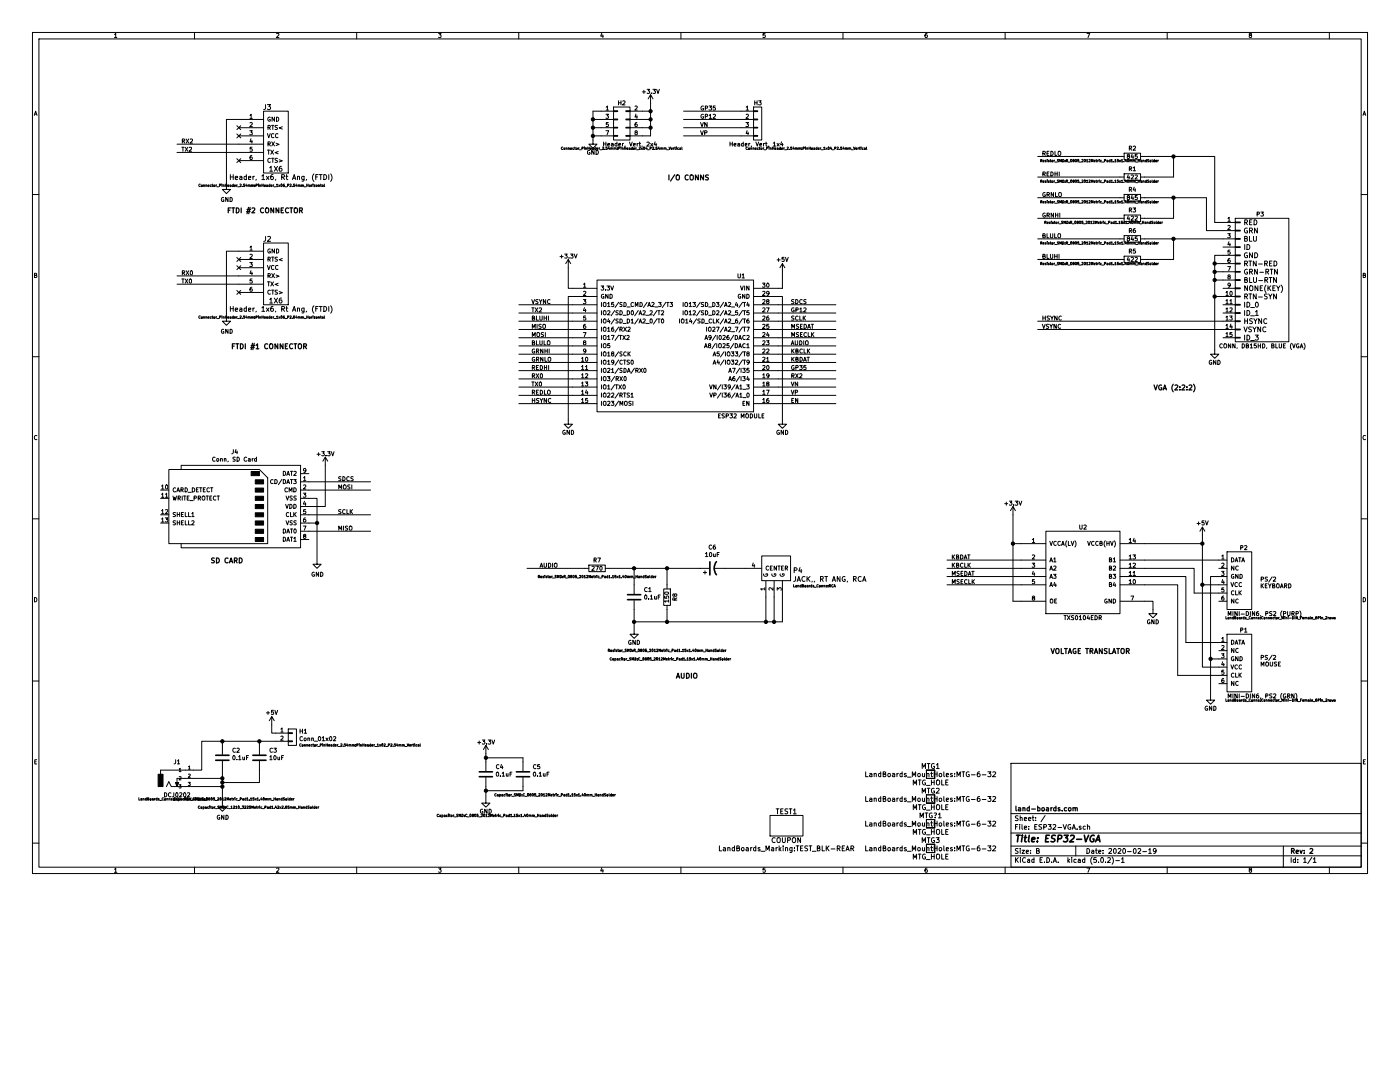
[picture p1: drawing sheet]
EESchema Schematic File Version 4
LIBS:ESP32-VGA-cache
EELAYER 26 0
EELAYER END
$Descr B 17000 11000
encoding utf-8
Sheet 1 1
Title "ESP32-VGA"
Date "2020-02-19"
Rev "2"
Comp "land-boards.com"
Comment1 ""
Comment2 ""
Comment3 ""
Comment4 ""
$EndDescr
$Comp
L LandBoards:MTG_HOLE MTG?1
U 1 1
P 11300 10000
F 0 "MTG?1" H 11300 10100 60  0000 C CNN
F 1 "MTG_HOLE" H 11300 9900 60  0000 C CNN
F 2 "LandBoards_MountHoles:MTG-6-32" H 11300 10000 60  0000 C CNN
F 3 "" H 11300 10000 60  0000 C CNN
	1    11300 10000
	1    0    0    -1  
$EndComp
$Comp
L LandBoards:MTG_HOLE MTG2
U 1 1
P 11300 9700
F 0 "MTG2" H 11300 9800 60  0000 C CNN
F 1 "MTG_HOLE" H 11300 9600 60  0000 C CNN
F 2 "LandBoards_MountHoles:MTG-6-32" H 11300 9700 60  0000 C CNN
F 3 "" H 11300 9700 60  0000 C CNN
	1    11300 9700
	1    0    0    -1  
$EndComp
$Comp
L LandBoards:MTG_HOLE MTG3
U 1 1
P 11300 10300
F 0 "MTG3" H 11300 10400 60  0000 C CNN
F 1 "MTG_HOLE" H 11300 10200 60  0000 C CNN
F 2 "LandBoards_MountHoles:MTG-6-32" H 11300 10300 60  0000 C CNN
F 3 "" H 11300 10300 60  0000 C CNN
	1    11300 10300
	1    0    0    -1  
$EndComp
$Comp
L LandBoards:MTG_HOLE MTG1
U 1 1
P 11300 9400
F 0 "MTG1" H 11300 9500 60  0000 C CNN
F 1 "MTG_HOLE" H 11300 9300 60  0000 C CNN
F 2 "LandBoards_MountHoles:MTG-6-32" H 11300 9400 60  0000 C CNN
F 3 "" H 11300 9400 60  0000 C CNN
	1    11300 9400
	1    0    0    -1  
$EndComp
$Comp
L LandBoards:COUPON TEST1
U 1 1
P 9550 10150
F 0 "TEST1" H 9550 10450 60  0000 C CNN
F 1 "COUPON" H 9550 10100 60  0000 C CNN
F 2 "LandBoards_Marking:TEST_BLK-REAR" H 9550 10000 60  0000 C CNN
F 3 "" H 9550 10150 60  0000 C CNN
	1    9550 10150
	1    0    0    -1  
$EndComp
$Comp
L power:GND #PWR03
U 1 1
P 6900 5100
F 0 "#PWR03" H 6900 4850 50  0001 C CNN
F 1 "GND" H 6900 4950 50  0000 C CNN
F 2 "" H 6900 5100 60  0000 C CNN
F 3 "" H 6900 5100 60  0000 C CNN
	1    6900 5100
	1    0    0    -1  
$EndComp
Text Notes 2800 4250 0    60   ~ 12
FTDI #1 CONNECTOR
Wire Wire Line
	2900 3050 2750 3050
Wire Wire Line
	2750 3050 2750 3850
Wire Wire Line
	2900 3350 2150 3350
Wire Wire Line
	2900 3450 2150 3450
Wire Wire Line
	10150 4600 9450 4600
Wire Wire Line
	10150 4500 9450 4500
Wire Wire Line
	10150 4400 9450 4400
Wire Wire Line
	10150 4300 9450 4300
Wire Wire Line
	10150 4200 9450 4200
Wire Wire Line
	10150 4100 9450 4100
Wire Wire Line
	10150 4000 9450 4000
Wire Wire Line
	10150 3900 9450 3900
Wire Wire Line
	10150 3800 9450 3800
Wire Wire Line
	10150 3700 9450 3700
Wire Wire Line
	7200 1550 7300 1550
Wire Wire Line
	7200 1350 7200 1450
Wire Wire Line
	7300 1650 7200 1650
$Comp
L power:GND #PWR023
U 1 1
P 7200 1700
F 0 "#PWR023" H 7200 1450 50  0001 C CNN
F 1 "GND" H 7200 1550 50  0000 C CNN
F 2 "" H 7200 1700 60  0000 C CNN
F 3 "" H 7200 1700 60  0000 C CNN
	1    7200 1700
	1    0    0    -1  
$EndComp
Wire Wire Line
	7900 1250 7900 1350
Wire Wire Line
	7800 1350 7900 1350
Connection ~ 7900 1350
Wire Wire Line
	7800 1450 7900 1450
Connection ~ 7900 1450
Wire Wire Line
	7800 1550 7900 1550
Connection ~ 7900 1550
Wire Wire Line
	7800 1650 7900 1650
$Comp
L power:+3.3V #PWR024
U 1 1
P 7900 1250
F 0 "#PWR024" H 7900 1100 50  0001 C CNN
F 1 "+3.3V" H 7900 1390 50  0000 C CNN
F 2 "" H 7900 1250 50  0001 C CNN
F 3 "" H 7900 1250 50  0001 C CNN
	1    7900 1250
	1    0    0    -1  
$EndComp
Wire Wire Line
	7200 1350 7300 1350
Connection ~ 7200 1550
Wire Wire Line
	7300 1450 7200 1450
Connection ~ 7200 1450
Wire Wire Line
	7900 1350 7900 1450
Wire Wire Line
	7900 1450 7900 1550
Wire Wire Line
	7900 1550 7900 1650
Wire Wire Line
	7200 1550 7200 1650
Wire Wire Line
	7200 1450 7200 1550
$Comp
L Device:C C4
U 1 1
P 5900 9400
F 0 "C4" H 6015 9491 50  0000 L CNN
F 1 "0.1uF" H 6015 9400 50  0000 L CNN
F 2 "Capacitor_SMD:C_0805_2012Metric_Pad1.15x1.40mm_HandSolder" H 5300 8900 30  0000 L CNN
F 3 "~" H 5900 9400 50  0001 C CNN
	1    5900 9400
	1    0    0    -1  
$EndComp
$Comp
L Device:C C5
U 1 1
P 6350 9400
F 0 "C5" H 6465 9491 50  0000 L CNN
F 1 "0.1uF" H 6465 9400 50  0000 L CNN
F 2 "Capacitor_SMD:C_0805_2012Metric_Pad1.15x1.40mm_HandSolder" H 6000 9150 30  0000 L CNN
F 3 "~" H 6350 9400 50  0001 C CNN
	1    6350 9400
	1    0    0    -1  
$EndComp
Wire Wire Line
	5900 9550 5900 9600
Wire Wire Line
	5900 9600 6350 9600
Wire Wire Line
	6350 9550 6350 9600
Wire Wire Line
	5900 9600 5900 9700
Connection ~ 5900 9600
$Comp
L power:GND #PWR0101
U 1 1
P 5900 9700
F 0 "#PWR0101" H 5900 9450 50  0001 C CNN
F 1 "GND" H 5900 9550 50  0000 C CNN
F 2 "" H 5900 9700 60  0000 C CNN
F 3 "" H 5900 9700 60  0000 C CNN
	1    5900 9700
	1    0    0    -1  
$EndComp
$Comp
L power:+3.3V #PWR0109
U 1 1
P 5900 9150
F 0 "#PWR0109" H 5900 9000 50  0001 C CNN
F 1 "+3.3V" H 5900 9290 50  0000 C CNN
F 2 "" H 5900 9150 50  0001 C CNN
F 3 "" H 5900 9150 50  0001 C CNN
	1    5900 9150
	1    0    0    -1  
$EndComp
Wire Wire Line
	5900 9150 5900 9200
Wire Wire Line
	5900 9200 6350 9200
Connection ~ 5900 9200
Wire Wire Line
	5900 9200 5900 9250
Wire Wire Line
	6350 9250 6350 9200
$Comp
L LandBoards_Semis:ESP32-ESP32 U1
U 1 1
P 8200 4200
F 0 "U1" H 7400 5050 50  0000 C CNN
F 1 "ESP32 MODULE" H 7400 3350 50  0000 C CNN
F 2 "LandBoards_BoardOutlines:ESP32_EXP" H 8200 4200 50  0001 C CNN
F 3 "DOCUMENTATION" H 8200 4200 50  0001 C CNN
	1    8200 4200
	-1   0    0    -1  
$EndComp
$Comp
L power:GND #PWR0115
U 1 1
P 2750 3850
F 0 "#PWR0115" H 2750 3600 50  0001 C CNN
F 1 "GND" H 2755 3677 50  0000 C CNN
F 2 "" H 2750 3850 50  0001 C CNN
F 3 "" H 2750 3850 50  0001 C CNN
	1    2750 3850
	1    0    0    -1  
$EndComp
Wire Wire Line
	6950 3600 6900 3600
Wire Wire Line
	6900 3600 6900 5100
$Comp
L power:GND #PWR0110
U 1 1
P 9500 5100
F 0 "#PWR0110" H 9500 4850 50  0001 C CNN
F 1 "GND" H 9500 4950 50  0000 C CNN
F 2 "" H 9500 5100 60  0000 C CNN
F 3 "" H 9500 5100 60  0000 C CNN
	1    9500 5100
	1    0    0    -1  
$EndComp
Wire Wire Line
	9500 5100 9500 3600
Wire Wire Line
	9500 3600 9450 3600
Text Label 9600 4200 0    50   ~ 0
AUDIO
Text Label 9600 4500 0    50   ~ 0
GP35
Text Label 9600 3800 0    50   ~ 0
GP12
Text Label 9600 4600 0    50   ~ 0
RX2
Text Label 2200 3350 0    50   ~ 0
RX0
Text Label 2200 3450 0    50   ~ 0
TX0
$Comp
L LandBoards_Cards:FTDI-Slave J2
U 1 1
P 3350 3300
F 0 "J2" H 3300 3700 60  0000 R CNN
F 1 "Header, 1x6, Rt Ang, (FTDI)" H 4050 2850 60  0000 R CNN
F 2 "Connector_PinHeader_2.54mm:PinHeader_1x06_P2.54mm_Horizontal" H 3950 2750 30  0000 R CNN
F 3 "" H 3350 3300 60  0000 C CNN
	1    3350 3300
	1    0    0    -1  
$EndComp
Wire Wire Line
	9450 4700 10150 4700
Wire Wire Line
	9450 4800 10150 4800
Wire Wire Line
	10150 4900 9450 4900
Text Label 9600 4700 0    50   ~ 0
VN
Text Label 9600 4800 0    50   ~ 0
VP
Text Label 9600 4900 0    50   ~ 0
EN
$Comp
L LandBoards_Conns:VGA P3
U 1 1
P 15300 3400
F 0 "P3" H 15250 4200 50  0000 L CNN
F 1 "CONN, DB15HD, BLUE (VGA)" H 14800 2600 50  0000 L CNN
F 2 "LandBoards_Conns:DB_15F-VGA-fixed" H 15050 3400 60  0001 C CNN
F 3 "" H 15050 3400 60  0000 C CNN
	1    15300 3400
	1    0    0    -1  
$EndComp
$Comp
L Device:R R3
U 1 1
P 13750 2650
F 0 "R3" V 13650 2650 50  0000 C CNN
F 1 "422" V 13750 2650 50  0000 C CNN
F 2 "Resistor_SMD:R_0805_2012Metric_Pad1.15x1.40mm_HandSolder" V 13800 2300 30  0000 C CNN
F 3 "~" H 13750 2650 50  0001 C CNN
	1    13750 2650
	0    1    1    0   
$EndComp
$Comp
L Device:R R4
U 1 1
P 13750 2400
F 0 "R4" V 13650 2400 50  0000 C CNN
F 1 "845" V 13750 2400 50  0000 C CNN
F 2 "Resistor_SMD:R_0805_2012Metric_Pad1.15x1.40mm_HandSolder" V 13800 2000 30  0000 C CNN
F 3 "~" H 13750 2400 50  0001 C CNN
	1    13750 2400
	0    1    1    0   
$EndComp
$Comp
L Device:R R5
U 1 1
P 13750 3150
F 0 "R5" V 13650 3150 50  0000 C CNN
F 1 "422" V 13750 3150 50  0000 C CNN
F 2 "Resistor_SMD:R_0805_2012Metric_Pad1.15x1.40mm_HandSolder" V 13800 2750 30  0000 C CNN
F 3 "~" H 13750 3150 50  0001 C CNN
	1    13750 3150
	0    1    1    0   
$EndComp
$Comp
L Device:R R6
U 1 1
P 13750 2900
F 0 "R6" V 13650 2900 50  0000 C CNN
F 1 "845" V 13750 2900 50  0000 C CNN
F 2 "Resistor_SMD:R_0805_2012Metric_Pad1.15x1.40mm_HandSolder" V 13800 2500 30  0000 C CNN
F 3 "~" H 13750 2900 50  0001 C CNN
	1    13750 2900
	0    1    1    0   
$EndComp
Wire Wire Line
	14850 2800 14650 2800
Wire Wire Line
	14650 2400 14250 2400
Wire Wire Line
	14850 2700 14750 2700
Wire Wire Line
	14850 3100 14750 3100
Wire Wire Line
	14750 3100 14750 3200
$Comp
L power:GND #PWR02
U 1 1
P 14750 4250
F 0 "#PWR02" H 14750 4000 50  0001 C CNN
F 1 "GND" H 14750 4100 50  0000 C CNN
F 2 "" H 14750 4250 60  0000 C CNN
F 3 "" H 14750 4250 60  0000 C CNN
	1    14750 4250
	1    0    0    -1  
$EndComp
Wire Wire Line
	14750 3200 14850 3200
Connection ~ 14750 3200
Wire Wire Line
	14750 3200 14750 3300
Wire Wire Line
	14750 3300 14850 3300
Connection ~ 14750 3300
Wire Wire Line
	14750 3300 14750 3400
Wire Wire Line
	14750 3400 14850 3400
Connection ~ 14750 3400
Wire Wire Line
	14750 3400 14750 3600
Wire Wire Line
	14750 3600 14850 3600
Connection ~ 14750 3600
Wire Wire Line
	14750 3600 14750 4250
Wire Wire Line
	14850 3900 12600 3900
Wire Wire Line
	14850 4000 12600 4000
Text Label 12650 3900 0    50   ~ 0
HSYNC
Text Label 12650 4000 0    50   ~ 0
VSYNC
Text Label 6450 4500 0    50   ~ 0
REDHI
Text Label 6450 4800 0    50   ~ 0
REDLO
Text Label 6450 4300 0    50   ~ 0
GRNHI
Text Label 6450 4400 0    50   ~ 0
GRNLO
Text Label 6450 3900 0    50   ~ 0
BLUHI
Text Label 6450 4200 0    50   ~ 0
BLULO
$Comp
L LandBoards_Conns:PS2_DIN6 P2
U 1 1
P 15050 7050
F 0 "P2" H 15050 7450 50  0000 L CNN
F 1 "MINI-DIN6, PS2 (PURP)" H 14900 6650 50  0000 L CNN
F 2 "LandBoards_Conns:Connector_Mini-DIN_Female_6Pin_2rows" H 15550 6600 30  0000 C CNN
F 3 "" H 14950 7150 50  0001 C CNN
	1    15050 7050
	1    0    0    -1  
$EndComp
$Comp
L LandBoards_Conns:PS2_DIN6 P1
U 1 1
P 15050 8050
F 0 "P1" H 15050 8450 50  0000 L CNN
F 1 "MINI-DIN6, PS2 (GRN)" H 14900 7650 50  0000 L CNN
F 2 "LandBoards_Conns:Connector_Mini-DIN_Female_6Pin_2rows" H 15550 7600 30  0000 C CNN
F 3 "" H 14950 8150 50  0001 C CNN
	1    15050 8050
	1    0    0    -1  
$EndComp
Wire Wire Line
	13900 6800 14800 6800
Wire Wire Line
	14800 7200 14500 7200
Wire Wire Line
	14400 7800 14800 7800
Wire Wire Line
	14300 8200 14800 8200
Wire Wire Line
	14800 7000 14700 7000
Wire Wire Line
	14700 7000 14700 8000
Wire Wire Line
	14800 8000 14700 8000
Connection ~ 14700 8000
Wire Wire Line
	14700 8000 14700 8450
Wire Wire Line
	14800 8100 14600 8100
Wire Wire Line
	14600 8100 14600 7100
$Comp
L power:GND #PWR04
U 1 1
P 14700 8450
F 0 "#PWR04" H 14700 8200 50  0001 C CNN
F 1 "GND" H 14700 8300 50  0000 C CNN
F 2 "" H 14700 8450 60  0000 C CNN
F 3 "" H 14700 8450 60  0000 C CNN
	1    14700 8450
	1    0    0    -1  
$EndComp
Wire Wire Line
	12400 6800 11500 6800
Wire Wire Line
	12400 6900 11500 6900
Wire Wire Line
	12400 7000 11500 7000
Wire Wire Line
	12400 7100 11500 7100
Text Notes 15300 7150 0    50   ~ 0
PS/2\nKEYBOARD
Text Notes 15300 8100 0    50   ~ 0
PS/2\nMOUSE
Text Label 11550 6800 0    50   ~ 0
KBDAT
Text Label 11550 6900 0    50   ~ 0
KBCLK
Text Label 11550 7000 0    50   ~ 0
MSEDAT
Text Label 11550 7100 0    50   ~ 0
MSECLK
Wire Wire Line
	9450 3500 9500 3500
Text Label 9600 4400 0    50   ~ 0
KBDAT
Text Label 9600 4300 0    50   ~ 0
KBCLK
Text Label 9600 4000 0    50   ~ 0
MSEDAT
Text Label 9600 4100 0    50   ~ 0
MSECLK
Wire Wire Line
	7100 6900 6400 6900
Text Label 6550 6900 0    50   ~ 0
AUDIO
$Comp
L Device:R R7
U 1 1
P 7250 6900
F 0 "R7" V 7150 6900 50  0000 C CNN
F 1 "270" V 7250 6900 50  0000 C CNN
F 2 "Resistor_SMD:R_0805_2012Metric_Pad1.15x1.40mm_HandSolder" V 7350 6900 30  0000 C CNN
F 3 "~" H 7250 6900 50  0001 C CNN
	1    7250 6900
	0    1    1    0   
$EndComp
$Comp
L Device:C C1
U 1 1
P 7700 7250
F 0 "C1" H 7815 7341 50  0000 L CNN
F 1 "0.1uF" H 7815 7250 50  0000 L CNN
F 2 "Capacitor_SMD:C_0805_2012Metric_Pad1.15x1.40mm_HandSolder" H 7400 6500 30  0000 L CNN
F 3 "~" H 7700 7250 50  0001 C CNN
	1    7700 7250
	1    0    0    -1  
$EndComp
$Comp
L Device:R R8
U 1 1
P 8100 7250
F 0 "R8" V 8000 7250 50  0000 C CNN
F 1 "150" V 8100 7250 50  0000 C CNN
F 2 "Resistor_SMD:R_0805_2012Metric_Pad1.15x1.40mm_HandSolder" H 8100 7900 30  0000 C CNN
F 3 "~" H 8100 7250 50  0001 C CNN
	1    8100 7250
	-1   0    0    1   
$EndComp
Wire Wire Line
	7400 6900 7700 6900
Wire Wire Line
	8100 6900 8100 7100
Wire Wire Line
	7700 7100 7700 6900
Connection ~ 7700 6900
Wire Wire Line
	7700 6900 8100 6900
Wire Wire Line
	7700 7400 7700 7550
Wire Wire Line
	7700 7550 8100 7550
Wire Wire Line
	8100 7550 8100 7400
Wire Wire Line
	7700 7550 7700 7650
Connection ~ 7700 7550
$Comp
L power:GND #PWR05
U 1 1
P 7700 7650
F 0 "#PWR05" H 7700 7400 50  0001 C CNN
F 1 "GND" H 7700 7500 50  0000 C CNN
F 2 "" H 7700 7650 60  0000 C CNN
F 3 "" H 7700 7650 60  0000 C CNN
	1    7700 7650
	1    0    0    -1  
$EndComp
Wire Wire Line
	8100 6900 8500 6900
Connection ~ 8100 6900
$Comp
L Device:CP1 C6
U 1 1
P 8650 6900
F 0 "C6" V 8902 6900 50  0000 C CNN
F 1 "10uF" V 8811 6900 50  0000 C CNN
F 2 "Capacitor_SMD:C_1210_3225Metric_Pad1.42x2.65mm_HandSolder" H 8650 6900 50  0001 C CNN
F 3 "~" H 8650 6900 50  0001 C CNN
	1    8650 6900
	0    -1   -1   0   
$EndComp
Wire Wire Line
	8800 6900 9050 6900
Wire Wire Line
	8100 7550 9300 7550
Connection ~ 8100 7550
Text Label 6450 4900 0    50   ~ 0
HSYNC
Text Label 6450 3700 0    50   ~ 0
VSYNC
Text Label 6450 4600 0    50   ~ 0
RX0
Text Label 6450 4700 0    50   ~ 0
TX0
Text Notes 2750 2600 0    60   ~ 12
FTDI #2 CONNECTOR
Wire Wire Line
	2900 1450 2750 1450
Wire Wire Line
	2750 1450 2750 2250
Wire Wire Line
	2900 1750 2150 1750
Wire Wire Line
	2900 1850 2150 1850
$Comp
L power:GND #PWR0102
U 1 1
P 2750 2250
F 0 "#PWR0102" H 2750 2000 50  0001 C CNN
F 1 "GND" H 2755 2077 50  0000 C CNN
F 2 "" H 2750 2250 50  0001 C CNN
F 3 "" H 2750 2250 50  0001 C CNN
	1    2750 2250
	1    0    0    -1  
$EndComp
Text Label 2200 1750 0    50   ~ 0
RX2
Text Label 2200 1850 0    50   ~ 0
TX2
$Comp
L LandBoards_Cards:FTDI-Slave J3
U 1 1
P 3350 1700
F 0 "J3" H 3300 2100 60  0000 R CNN
F 1 "Header, 1x6, Rt Ang, (FTDI)" H 4050 1250 60  0000 R CNN
F 2 "Connector_PinHeader_2.54mm:PinHeader_1x06_P2.54mm_Horizontal" H 3950 1150 30  0000 R CNN
F 3 "" H 3350 1700 60  0000 C CNN
	1    3350 1700
	1    0    0    -1  
$EndComp
$Comp
L LandBoards_Semis:TXS0104 U2
U 1 1
P 13150 6950
F 0 "U2" H 13150 7500 50  0000 C CNN
F 1 "TXS0104EDR" H 13150 6400 50  0000 C CNN
F 2 "Package_SO:SOIC-14_3.9x8.7mm_P1.27mm" H 13150 6300 50  0001 C CNN
F 3 "DOCUMENTATION" H 13150 6200 50  0001 C CNN
	1    13150 6950
	1    0    0    -1  
$EndComp
$Comp
L power:+5V #PWR0103
U 1 1
P 14600 6500
F 0 "#PWR0103" H 14600 6590 20  0001 C CNN
F 1 "+5V" H 14600 6650 50  0000 C CNN
F 2 "" H 14600 6500 60  0000 C CNN
F 3 "" H 14600 6500 60  0000 C CNN
	1    14600 6500
	1    0    0    -1  
$EndComp
Wire Wire Line
	13900 6900 14500 6900
Wire Wire Line
	14500 6900 14500 7200
Wire Wire Line
	13900 7000 14400 7000
Wire Wire Line
	14400 7000 14400 7800
Wire Wire Line
	13900 7100 14300 7100
Wire Wire Line
	14300 7100 14300 8200
Wire Wire Line
	13900 6600 14600 6600
Connection ~ 14600 6600
Wire Wire Line
	14600 6600 14600 6500
Text Label 8500 1350 0    50   ~ 0
GP35
Text Label 8500 1450 0    50   ~ 0
GP12
Text Label 8500 1550 0    50   ~ 0
VN
Text Label 8500 1650 0    50   ~ 0
VP
Wire Wire Line
	8300 1350 9000 1350
Wire Wire Line
	8300 1450 9000 1450
Wire Wire Line
	8300 1550 9000 1550
Wire Wire Line
	8300 1650 9000 1650
$Comp
L power:GND #PWR0104
U 1 1
P 14000 7400
F 0 "#PWR0104" H 14000 7150 50  0001 C CNN
F 1 "GND" H 14000 7250 50  0000 C CNN
F 2 "" H 14000 7400 60  0000 C CNN
F 3 "" H 14000 7400 60  0000 C CNN
	1    14000 7400
	1    0    0    -1  
$EndComp
Wire Wire Line
	13900 7300 14000 7300
Wire Wire Line
	14000 7300 14000 7400
Wire Wire Line
	12300 7300 12400 7300
Wire Wire Line
	12400 6600 12300 6600
Wire Wire Line
	14800 7100 14600 7100
Connection ~ 14600 7100
Wire Wire Line
	14600 7100 14600 6600
$Comp
L LandBoards_Conns:RCA-JACK P4
U 1 1
P 9450 6950
F 0 "P4" H 9273 6977 60  0000 R CNN
F 1 "JACK,, RT ANG, RCA" H 9273 6871 60  0000 R CNN
F 2 "LandBoards_Conns:RCA" H 9273 6788 30  0000 R CNN
F 3 "" H 9450 6950 60  0000 C CNN
	1    9450 6950
	-1   0    0    -1  
$EndComp
Wire Wire Line
	9500 7250 9500 7550
Wire Wire Line
	9400 7250 9400 7550
Connection ~ 9400 7550
Wire Wire Line
	9400 7550 9500 7550
Wire Wire Line
	9300 7250 9300 7550
Connection ~ 9300 7550
Wire Wire Line
	9300 7550 9400 7550
Wire Wire Line
	12300 7300 12300 6600
Text Label 6450 3800 0    50   ~ 0
TX2
Wire Wire Line
	13900 2400 14250 2400
Wire Wire Line
	14250 2400 14250 2650
Wire Wire Line
	13900 2650 14250 2650
Wire Wire Line
	13900 2900 14250 2900
Wire Wire Line
	14250 2900 14250 3150
Wire Wire Line
	13900 3150 14250 3150
Wire Wire Line
	14650 2400 14650 2800
Connection ~ 14250 2400
Connection ~ 14250 2900
Wire Wire Line
	6300 3700 6950 3700
Wire Wire Line
	6300 3800 6950 3800
Wire Wire Line
	6300 3900 6950 3900
Wire Wire Line
	6300 4000 6950 4000
Wire Wire Line
	6300 4100 6950 4100
Wire Wire Line
	6300 4200 6950 4200
Wire Wire Line
	6300 4300 6950 4300
Wire Wire Line
	6300 4400 6950 4400
Wire Wire Line
	6300 4500 6950 4500
Wire Wire Line
	6300 4600 6950 4600
Wire Wire Line
	6300 4700 6950 4700
Wire Wire Line
	6300 4800 6950 4800
Wire Wire Line
	6300 4900 6950 4900
$Comp
L ESP32-VGA-rescue:SD_Card-Connector J4
U 1 1
P 2850 6150
F 0 "J4" H 2850 6815 50  0000 C CNN
F 1 "Conn, SD Card" H 2850 6724 50  0000 C CNN
F 2 "LandBoards_Conns:SD_CARD" H 2850 6150 50  0001 C CNN
F 3 "http://portal.fciconnect.com/Comergent//fci/drawing/10067847.pdf" H 2850 6150 50  0001 C CNN
	1    2850 6150
	-1   0    0    -1  
$EndComp
Wire Wire Line
	4500 5850 3750 5850
Wire Wire Line
	4500 5950 3750 5950
Wire Wire Line
	4500 6250 3750 6250
Wire Wire Line
	4500 6450 3750 6450
Text Label 4100 5850 0    50   ~ 0
SDCS
Text Label 4100 5950 0    50   ~ 0
MOSI
Text Label 4100 6250 0    50   ~ 0
SCLK
Text Label 4100 6450 0    50   ~ 0
MISO
Wire Wire Line
	3750 6050 3850 6050
Wire Wire Line
	3850 6050 3850 6350
Wire Wire Line
	3750 6350 3850 6350
Connection ~ 3850 6350
Wire Wire Line
	3850 6350 3850 6800
$Comp
L power:GND #PWR0105
U 1 1
P 3850 6800
F 0 "#PWR0105" H 3850 6550 50  0001 C CNN
F 1 "GND" H 3855 6627 50  0000 C CNN
F 2 "" H 3850 6800 50  0001 C CNN
F 3 "" H 3850 6800 50  0001 C CNN
	1    3850 6800
	1    0    0    -1  
$EndComp
Text Label 6450 4000 0    50   ~ 0
MISO
Text Label 6450 4100 0    50   ~ 0
MOSI
Text Label 9600 3900 0    50   ~ 0
SCLK
Text Label 9600 3700 0    50   ~ 0
SDCS
$Comp
L Connector_Generic:Conn_02x04_Odd_Even H2
U 1 1
P 7500 1450
F 0 "H2" H 7550 1650 50  0000 C CNN
F 1 "Header, Vert, 2x4" H 7650 1150 50  0000 C CNN
F 2 "Connector_PinHeader_2.54mm:PinHeader_2x04_P2.54mm_Vertical" H 7550 1100 30  0000 C CNN
F 3 "~" H 7500 1450 50  0001 C CNN
	1    7500 1450
	1    0    0    -1  
$EndComp
Wire Wire Line
	7200 1650 7200 1700
Connection ~ 7200 1650
$Comp
L Connector_Generic:Conn_01x04 H3
U 1 1
P 9200 1450
F 0 "H3" H 9150 1650 50  0000 L CNN
F 1 "Header, Vert, 1x4" H 8850 1150 50  0000 L CNN
F 2 "Connector_PinHeader_2.54mm:PinHeader_1x04_P2.54mm_Vertical" H 9050 1100 30  0000 L CNN
F 3 "~" H 9200 1450 50  0001 C CNN
	1    9200 1450
	1    0    0    -1  
$EndComp
Wire Wire Line
	14250 2900 14850 2900
Text Notes 2550 6850 0    60   ~ 12
SD CARD
Text Notes 8200 8250 0    60   ~ 12
AUDIO
Text Notes 12750 7950 0    60   ~ 12
VOLTAGE TRANSLATOR
Text Notes 14000 4750 0    60   ~ 12
VGA (2:2:2)
Text Notes 8100 2200 0    60   ~ 12
I/O CONNS
Wire Wire Line
	12300 6600 12300 6250
Connection ~ 12300 6600
NoConn ~ 2900 1650
NoConn ~ 2900 1550
NoConn ~ 2900 1950
NoConn ~ 2900 3150
NoConn ~ 2900 3250
NoConn ~ 2900 3550
$Comp
L power:+3.3V #PWR07
U 1 1
P 6900 3250
F 0 "#PWR07" H 6900 3100 50  0001 C CNN
F 1 "+3.3V" H 6900 3390 50  0000 C CNN
F 2 "" H 6900 3250 50  0001 C CNN
F 3 "" H 6900 3250 50  0001 C CNN
	1    6900 3250
	1    0    0    -1  
$EndComp
Wire Wire Line
	6950 3500 6900 3500
Wire Wire Line
	6900 3500 6900 3250
$Comp
L power:+3.3V #PWR06
U 1 1
P 3950 5650
F 0 "#PWR06" H 3950 5500 50  0001 C CNN
F 1 "+3.3V" H 3950 5790 50  0000 C CNN
F 2 "" H 3950 5650 50  0001 C CNN
F 3 "" H 3950 5650 50  0001 C CNN
	1    3950 5650
	1    0    0    -1  
$EndComp
Wire Wire Line
	3950 5650 3950 6150
Wire Wire Line
	3950 6150 3750 6150
$Comp
L power:+3.3V #PWR08
U 1 1
P 12300 6250
F 0 "#PWR08" H 12300 6100 50  0001 C CNN
F 1 "+3.3V" H 12300 6390 50  0000 C CNN
F 2 "" H 12300 6250 50  0001 C CNN
F 3 "" H 12300 6250 50  0001 C CNN
	1    12300 6250
	1    0    0    -1  
$EndComp
$Comp
L LandBoards_Conns:DCJ0202 J1
U 1 1
P 2050 9450
F 0 "J1" H 2150 9650 50  0000 C CNN
F 1 "DCJ0202" H 2150 9250 50  0000 C CNN
F 2 "LandBoards_Conns:DCJ-NEW-Slotted" H 2100 9200 30  0000 C CNN
F 3 "" H 2050 9450 60  0000 C CNN
	1    2050 9450
	1    0    0    -1  
$EndComp
Wire Wire Line
	2350 9450 2700 9450
Wire Wire Line
	2700 9450 2700 9500
Wire Wire Line
	2350 9550 2700 9550
Connection ~ 2700 9550
Wire Wire Line
	2700 9550 2700 9750
$Comp
L power:GND #PWR01
U 1 1
P 2700 9750
F 0 "#PWR01" H 2700 9500 50  0001 C CNN
F 1 "GND" H 2705 9577 50  0000 C CNN
F 2 "" H 2700 9750 50  0001 C CNN
F 3 "" H 2700 9750 50  0001 C CNN
	1    2700 9750
	1    0    0    -1  
$EndComp
$Comp
L Device:C C2
U 1 1
P 2700 9200
F 0 "C2" H 2815 9291 50  0000 L CNN
F 1 "0.1uF" H 2815 9200 50  0000 L CNN
F 2 "Capacitor_SMD:C_0805_2012Metric_Pad1.15x1.40mm_HandSolder" H 2100 8700 30  0000 L CNN
F 3 "~" H 2700 9200 50  0001 C CNN
	1    2700 9200
	1    0    0    -1  
$EndComp
Wire Wire Line
	2700 9350 2700 9450
Connection ~ 2700 9450
Wire Wire Line
	2350 9350 2450 9350
Wire Wire Line
	2450 9350 2450 9000
Wire Wire Line
	2450 9000 2700 9000
Wire Wire Line
	2700 9000 2700 9050
Wire Wire Line
	2700 9000 3150 9000
Connection ~ 2700 9000
$Comp
L Device:C C3
U 1 1
P 3150 9200
F 0 "C3" H 3265 9291 50  0000 L CNN
F 1 "10uF" H 3265 9200 50  0000 L CNN
F 2 "Capacitor_SMD:C_1210_3225Metric_Pad1.42x2.65mm_HandSolder" H 2400 8600 30  0000 L CNN
F 3 "~" H 3150 9200 50  0001 C CNN
	1    3150 9200
	1    0    0    -1  
$EndComp
Wire Wire Line
	3150 9050 3150 9000
Connection ~ 3150 9000
Wire Wire Line
	3150 9000 3350 9000
Wire Wire Line
	2700 9500 3150 9500
Wire Wire Line
	3150 9500 3150 9350
Connection ~ 2700 9500
Wire Wire Line
	2700 9500 2700 9550
$Comp
L Connector_Generic:Conn_01x02 H1
U 1 1
P 3550 8900
F 0 "H1" H 3630 8922 50  0000 L CNN
F 1 "Conn_01x02" H 3630 8831 50  0000 L CNN
F 2 "Connector_PinHeader_2.54mm:PinHeader_1x02_P2.54mm_Vertical" H 3630 8755 30  0000 L CNN
F 3 "~" H 3550 8900 50  0001 C CNN
	1    3550 8900
	1    0    0    -1  
$EndComp
$Comp
L power:+5V #PWR09
U 1 1
P 9500 3300
F 0 "#PWR09" H 9500 3390 20  0001 C CNN
F 1 "+5V" H 9500 3450 50  0000 C CNN
F 2 "" H 9500 3300 60  0000 C CNN
F 3 "" H 9500 3300 60  0000 C CNN
	1    9500 3300
	1    0    0    -1  
$EndComp
Wire Wire Line
	9500 3300 9500 3500
$Comp
L power:+5V #PWR0106
U 1 1
P 3300 8800
F 0 "#PWR0106" H 3300 8890 20  0001 C CNN
F 1 "+5V" H 3300 8950 50  0000 C CNN
F 2 "" H 3300 8800 60  0000 C CNN
F 3 "" H 3300 8800 60  0000 C CNN
	1    3300 8800
	1    0    0    -1  
$EndComp
Wire Wire Line
	3300 8800 3300 8900
Wire Wire Line
	3300 8900 3350 8900
Wire Wire Line
	13600 2650 12600 2650
Wire Wire Line
	13600 2400 12600 2400
Wire Wire Line
	13600 3150 12600 3150
Wire Wire Line
	13600 2900 12600 2900
Text Label 12650 2650 0    50   ~ 0
GRNHI
Text Label 12650 2400 0    50   ~ 0
GRNLO
Text Label 12650 3150 0    50   ~ 0
BLUHI
Text Label 12650 2900 0    50   ~ 0
BLULO
$Comp
L Device:R R1
U 1 1
P 13750 2150
F 0 "R1" V 13650 2150 50  0000 C CNN
F 1 "422" V 13750 2150 50  0000 C CNN
F 2 "Resistor_SMD:R_0805_2012Metric_Pad1.15x1.40mm_HandSolder" V 13800 1750 30  0000 C CNN
F 3 "~" H 13750 2150 50  0001 C CNN
	1    13750 2150
	0    1    1    0   
$EndComp
$Comp
L Device:R R2
U 1 1
P 13750 1900
F 0 "R2" V 13650 1900 50  0000 C CNN
F 1 "845" V 13750 1900 50  0000 C CNN
F 2 "Resistor_SMD:R_0805_2012Metric_Pad1.15x1.40mm_HandSolder" V 13800 1500 30  0000 C CNN
F 3 "~" H 13750 1900 50  0001 C CNN
	1    13750 1900
	0    1    1    0   
$EndComp
Wire Wire Line
	14750 1900 14250 1900
Wire Wire Line
	13900 1900 14250 1900
Wire Wire Line
	14250 1900 14250 2150
Wire Wire Line
	13900 2150 14250 2150
Connection ~ 14250 1900
Wire Wire Line
	14750 1900 14750 2700
Text Label 12650 1900 0    50   ~ 0
REDLO
Text Label 12650 2150 0    50   ~ 0
REDHI
Wire Wire Line
	13600 1900 12600 1900
Wire Wire Line
	13600 2150 12600 2150
$EndSCHEMATC
